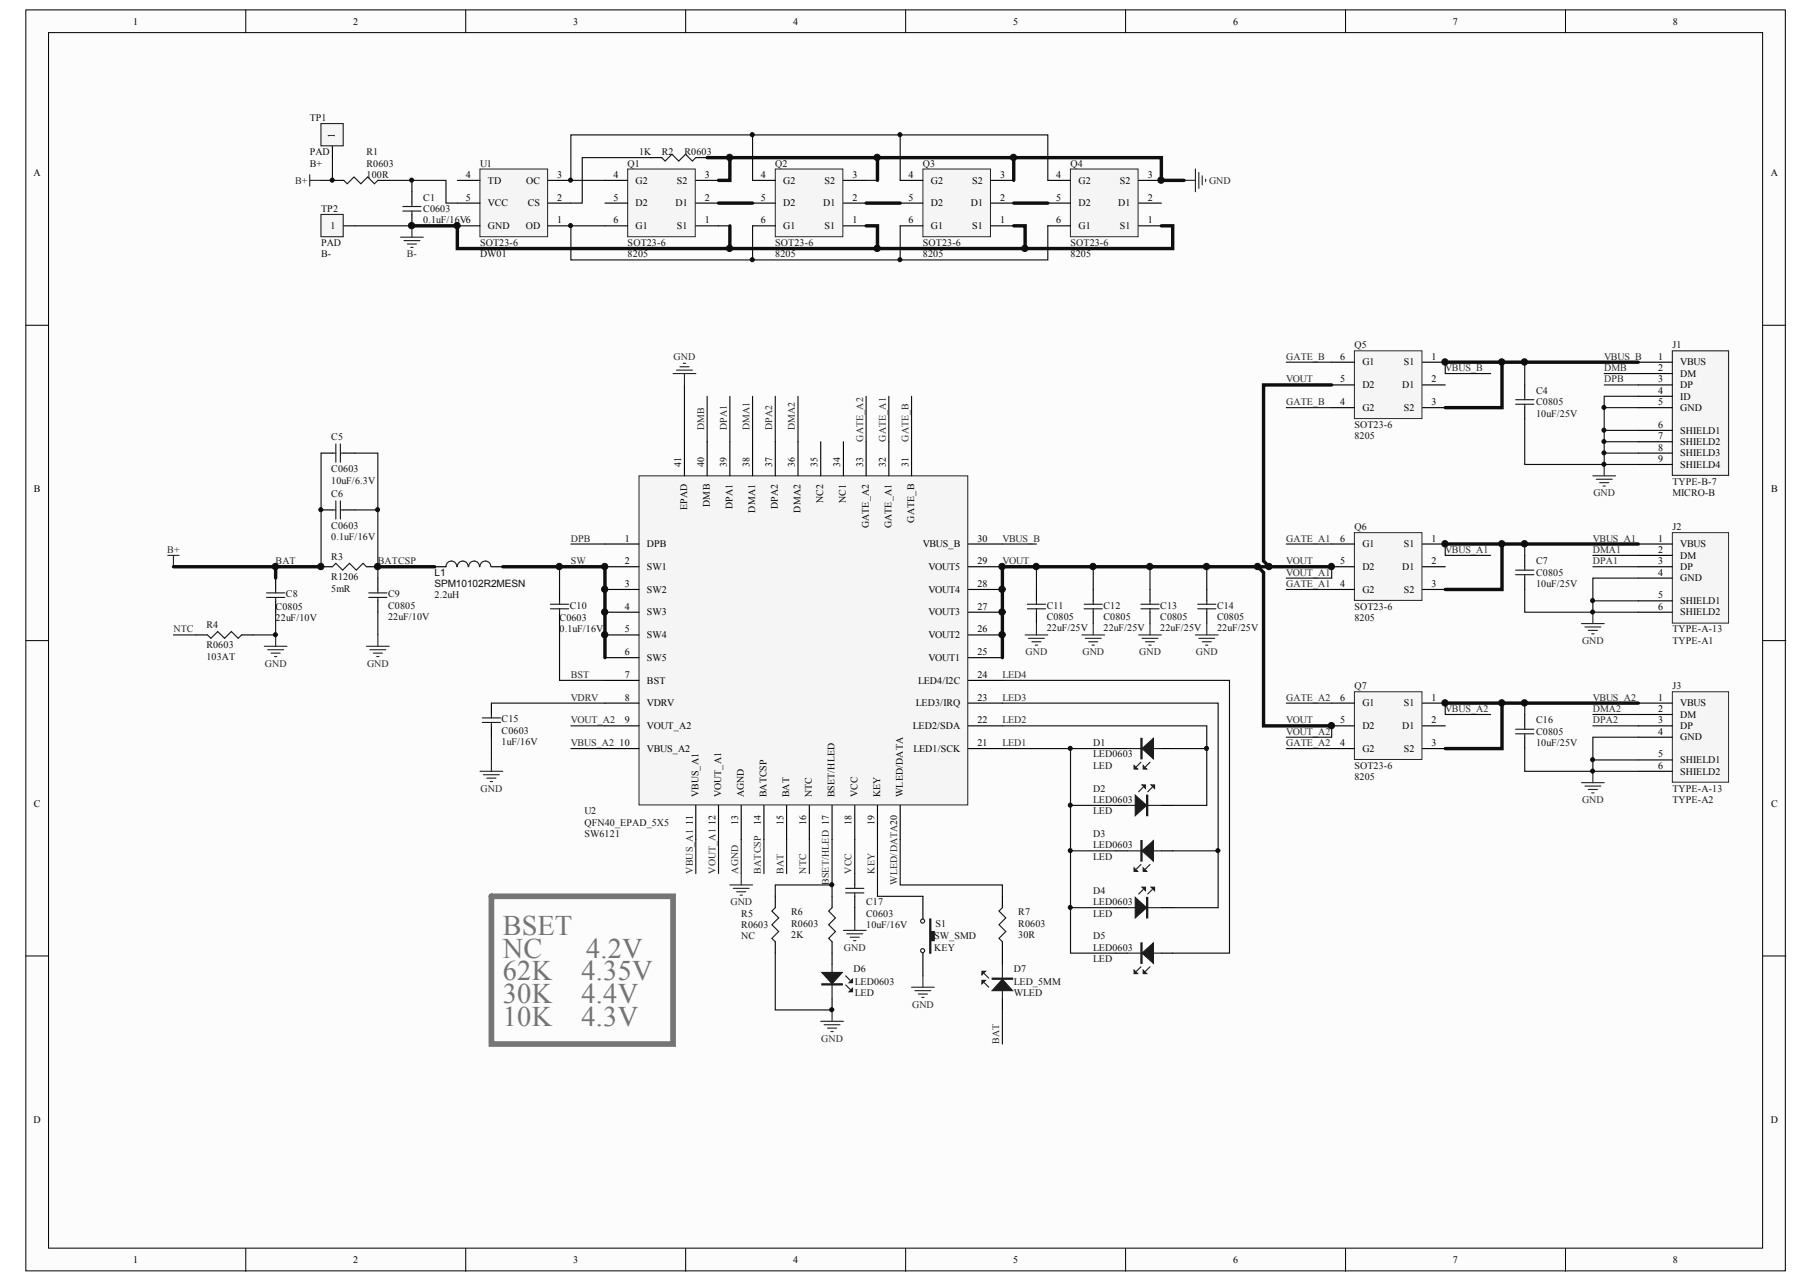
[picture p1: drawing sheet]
# Altium schematic sheet SW6121+A+A+B+LED.SchDoc
size A3; SheetNumber: 0; SheetTotal: 0

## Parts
C1  C0603  value 0.1uF/16V  [C0603]
C4  C0805  value 10uF/25V  [C0805]
C5  C0603  value 10uF/6.3V  [C0603]
C6  C0603  value 0.1uF/16V  [C0603]
C7  C0805  value 10uF/25V  [C0805]
C8  C0805  value 22uF/10V  [C0805]
C9  C0805  value 22uF/10V  [C0805]
C10  C0603  value 0.1uF/16V  [C0603]
C11  C0805  value 22uF/25V  [C0805]
C12  C0805  value 22uF/25V  [C0805]
C13  C0805  value 22uF/25V  [C0805]
C14  C0805  value 22uF/25V  [C0805]
C15  C0603  value 1uF/16V  [C0603]
C16  C0805  value 10uF/25V  [C0805]
C17  C0603  value 10uF/16V  [C0603]
D1  LED  [LED0603]
D2  LED  [LED0603]
D3  LED  [LED0603]
D4  LED  [LED0603]
D5  LED  [LED0603]
D6  LED  [LED0603]
D7  value WLED  [LED_5MM]  (hidden comment: LED_5MM)
J1  value MICRO-B  [TYPE-B-7]  (hidden comment: USB_MICRO_B)
J2  value TYPE-A1  [TYPE-A-13]  (hidden comment: TYPE-A-1)
J3  value TYPE-A2  [TYPE-A-13]  (hidden comment: TYPE-A-1)
L1  SPM10102R2MESN  value 2.2uH  [INDUCTOR_SPM1010]
Q1  8205  [SOT23-6]
Q2  8205  [SOT23-6]
Q3  8205  [SOT23-6]
Q4  8205  [SOT23-6]
Q5  8205  [SOT23-6]
Q6  8205  [SOT23-6]
Q7  8205  [SOT23-6]
R1  R0603  value 100R  [R0603]
R2  R0603  value 1K  [R0603]
R3  R1206  value 5mR  [R1206]
R4  R0603  value 103AT  [R0603]
R5  R0603  value NC  [R0603]
R6  R0603  value 2K  [R0603]
R7  R0603  value 30R  [R0603]
S1  KEY  [SW_SMD]
TP1  B+  [PAD]
TP2  B-  [PAD]
U1  DW01  [SOT23-6]
U2  Footprint: QFN40_EPAD_5X5  (hidden comment: SW6121)

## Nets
AGND: C4.1 C7.1 C8.1 C9.1 C11.1 C12.1 C13.1 C14.1 C15.1 C16.1 C17.1 D6.2(K) J1.4(ID) J1.5(GND) J1.6(SHIELD1) J1.7(SHIELD2) J1.8(SHIELD3) J1.9(SHIELD4) J2.4(GND) J2.5(SHIELD1) J2.6(SHIELD2) J3.4(GND) J3.5(SHIELD1) J3.6(SHIELD2) Q1.3(S2) Q2.3(S2) Q3.3(S2) Q4.3(S2) R2.1 R4.1 R5.1 S1.2 U2.13(AGND) U2.41(EPAD)  [also labelled GND]
B-: C1.1 Q1.1(S1) Q2.1(S1) Q3.1(S1) Q4.1(S1) TP2.1 U1.6(GND)
BAT: C5.1 C6.1 C8.2 D7.1(A) R1.2 R3.1 TP1.1 U2.15(BAT)  [also labelled B+]
BATCSP: C5.2 C6.2 C9.2 L1.1 R3.2 U2.14(BATCSP)
BSET/HLED: R5.2 R6.2 U2.17(BSET/HLED)
BST: C10.1 U2.7(BST)
DMA1: J2.2(DM) U2.38(DMA1)
DMA2: J3.2(DM) U2.36(DMA2)
DMB: J1.2(DM) U2.40(DMB)
DPA1: J2.3(DP) U2.39(DPA1)
DPA2: J3.3(DP) U2.37(DPA2)
DPB: J1.3(DP) U2.1(DPB)
GATE_A1: Q6.4(G2) Q6.6(G1) U2.32(GATE_A1)
GATE_A2: Q7.4(G2) Q7.6(G1) U2.33(GATE_A2)
GATE_B: Q5.4(G2) Q5.6(G1) U2.31(GATE_B)
KEY: S1.1 U2.19(KEY)
LED1: D1.2(K) D2.1(A) D3.2(K) D4.1(A) D5.2(K) U2.21(LED1/SCK)
LED2: D1.1(A) D2.2(K) U2.22(LED2/SDA)
LED3: D3.1(A) D4.2(K) U2.23(LED3/IRQ)
LED4: D5.1(A) U2.24(LED4/I2C)
NTC: R4.2 U2.16(NTC)
SW: C10.2 L1.2 U2.2(SW1) U2.3(SW2) U2.4(SW3) U2.5(SW4) U2.6(SW5)
VBUS_A1: C7.2 J2.1(VBUS) Q6.1(S1) Q6.3(S2) U2.11(VBUS_A1)
VBUS_A2: C16.2 J3.1(VBUS) Q7.1(S1) Q7.3(S2) U2.10(VBUS_A2)
VBUS_B: C4.2 J1.1(VBUS) Q5.1(S1) Q5.3(S2) U2.30(VBUS_B)
VCC: C17.2 U2.18(VCC)
VDRV: C15.2 U2.8(VDRV)
VOUT: C11.2 C12.2 C13.2 C14.2 Q5.5(D2) Q6.5(D2) Q7.5(D2) U2.9(VOUT_A2) U2.12(VOUT_A1) U2.25(VOUT1) U2.26(VOUT2) U2.27(VOUT3) U2.28(VOUT4) U2.29(VOUT5)  [also labelled VOUT_A1, VOUT_A2]
WLED/DATA: R7.2 U2.20(WLED/DATA)
NetC1_2: C1.2 R1.1 U1.5(VCC)
NetD6_1: D6.1(A) R6.1
NetD7_2: D7.2(K) R7.1
NetQ1_2: Q1.2(D1) Q2.5(D2)
NetQ1_4: Q1.4(G2) Q2.4(G2) Q3.4(G2) Q4.4(G2) U1.3(OC)
NetQ1_6: Q1.6(G1) Q2.6(G1) Q3.6(G1) Q4.6(G1) U1.1(OD)
NetQ2_2: Q2.2(D1) Q3.5(D2)
NetQ3_2: Q3.2(D1) Q4.5(D2)
NetR2_2: R2.2 U1.2(CS)

Not connected (* = marked no-connect by the designer): Q1 5(D2); Q4 2(D1); Q5 2(D1); Q6 2(D1); Q7 2(D1); U1 4(TD); U2 34(NC1) 35(NC2)

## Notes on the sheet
- BSET：
- NC：  4.2V
- 62K：4.35V
- 30K：4.4V
- 10K：4.3V
